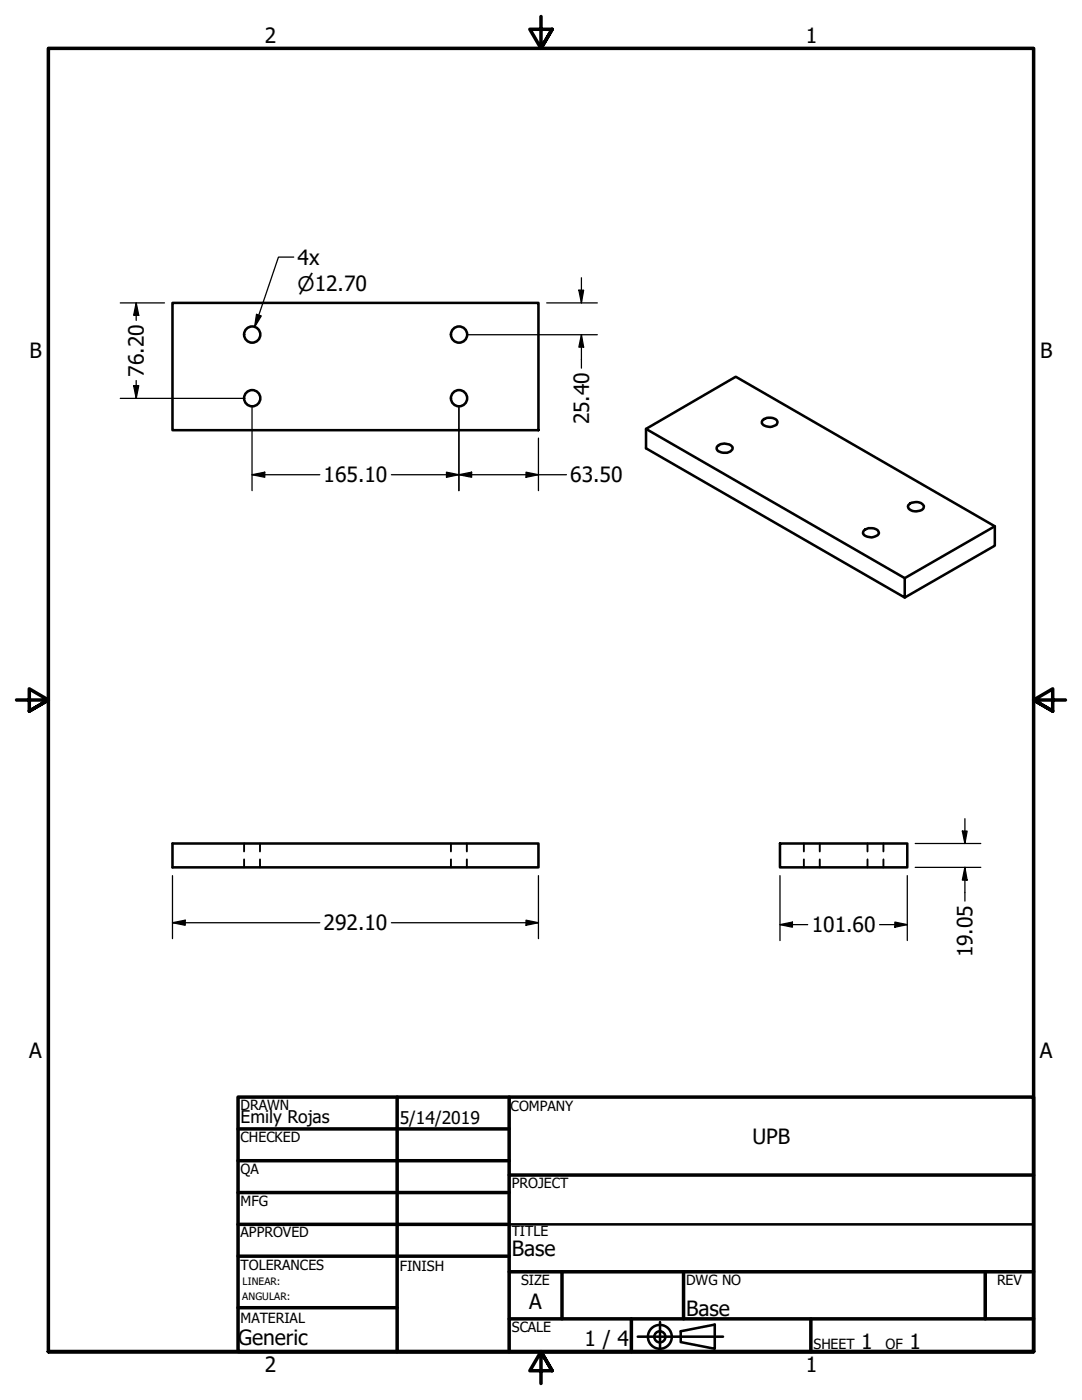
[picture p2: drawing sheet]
<svg xmlns="http://www.w3.org/2000/svg" width="216mm" height="279mm" viewBox="0 0 216 279" stroke-linecap="round" stroke-linejoin="round" font-family="sans-serif">
<!-- layer: Hidden (ANSI) -->
<g fill="none" stroke="#000" stroke-width=".38">
<path d="M48.7 168.3v1.6M48.7 171.5v1.6M51.9 168.3v1.6M51.9 171.5v1.6M90 168.3v1.6M90 171.5v1.6M93.2 168.3v1.6M93.2 171.5v1.6M160.4 168.3v1.6M160.4 171.5v1.6M163.6 168.3v1.6M163.6 171.5v1.6"/>
<path d="M173.1 168.3v1.6M173.1 171.5v1.6M176.3 168.3v1.6M176.3 171.5v1.6"/>
</g>
<!-- layer: Visible (ANSI) -->
<g fill="none" stroke="#000" stroke-width=".51">
<path d="M34.4 60.5h73v25.4h-73zM128.9 85.6l51.6 29.8M143.1 89.2a2.09 2.09 0 0 1 3.1 .1 1.37 1.37 0 0 1-1.9 1.1l-.3-.1a.87 .87 0 0 1-.9-1.1zM152.2 83.8a2.04 2.04 0 0 1 2.9 .3 1.38 1.38 0 0 1-1.8 1.1l-.7-.2a.66 .66 0 0 1-.6-.5 .66 .66 0 0 1 .2-.7zM172.4 105.9a2.04 2.04 0 0 1 2.9 .3 .97 .97 0 0 1-1.1 1l-.3 .1-1.1-.3a.66 .66 0 0 1-.6-.5 .66 .66 0 0 1 .2-.6zM181.2 100.8a2.09 2.09 0 0 1 3.1 .2 .97 .97 0 0 1-1 1 1.6 1.6 0 0 1-2.1-.9zM198.5 105l-18 10.4v3.9l-51.6-29.8v-3.9l17.9-10.4 51.7 29.8v3.9l-18 10.4M34.4 168.3h73v4.8h-73zM155.6 168.3h25.4v4.8h-25.4z"/>
<circle cx="50.3" cy="79.5" r="1.62"/>
<circle cx="50.3" cy="66.8" r="1.62"/>
<circle cx="91.6" cy="79.5" r="1.62"/>
<circle cx="91.6" cy="66.8" r="1.62"/>
</g>
<!-- layer: Border (ANSI) -->
<g fill="none" stroke="#000" stroke-width=".7">
<path d="M107.9 3.3v6.4l-2.2-3.9h4.5l-2.3 3.9 2.3-3.9M3.3 139.7h6.4l-3.9-2.2v4.4l3.9-2.2-3.9 2.2M212.6 139.7h-6.4l3.9-2.2v4.4l-3.9-2.2 3.9 2.2M47.5 218.9h158.7v50.8h-158.7zM79.2 218.9v50.8M101.6 218.9v50.8M47.5 225.3h54.1M47.5 231.6h54.1M47.5 238h54.1M101.6 234.5h104.6M47.5 244.3h54.1M47.5 250.7h54.1"/>
<path d="M101.6 253.8h104.6M112.1 253.8v9.4M136.4 253.8v9.4M196.6 253.8v9.4M9.7 269.7v-260h196.5v260h-196.5h196.5M47.5 261h31.7M101.6 263.2h104.6M110.2 273.6l-2.3-3.9 2.3 3.9h-4.5l2.2-3.9v6.4M126 263.2v6.5M161.8 263.2v6.5"/>
</g>
<!-- layer: Title (ANSI) -->
<g fill="none" stroke="#000" stroke-width=".51">
<path d="M101.6 244.3h104.6M127.3 266.8h17M131.7 263.8v5.6M135.8 265.7l6.8-1.3v4.8l-6.8-1.4z"/>
<circle cx="131.7" cy="266.8" r="2.38"/>
<circle cx="131.7" cy="266.8" r="1.11"/>
</g>
<!-- layer: Dimension (ANSI) -->
<g fill="none" stroke="#000" stroke-width=".25">
<path d="M58.6 51.3h-3l-4.8 14M115.5 57.9h1l-.5 2.6zM116 55.4v5.1M24 60.5h8.8M24 79.5h24.7M26.7 77h1l-.5 2.5zM27.2 60.5l.5 2.4h-1zM27.2 60.5v3.4M27.2 75.9v3.6M51.2 62.7l.9 .4-1.3 2.2zM93.2 66.8h26M109.1 60.5h10.1"/>
<path d="M116 66.8l.5 2.5h-1zM116 66.8v6.7M50.3 94.7l2.5-.5v1zM50.3 94.7h13.5M50.3 81.1v16.8M78.1 94.7h34.9M89.1 94.2l2.5 .5-2.5 .5zM91.6 94.7l2.5-.5v1zM91.6 81.1v16.8M105 94.2l2.4 .5-2.4 .5zM107.4 87.4v10.5M34.4 174.8v12.5"/>
<path d="M107.4 174.8v12.5M155.6 174.8v12.9M181 174.8v12.9M182.6 168.3h13.1M182.6 173.1h13.1M192 165.9h1l-.5 2.4zM192.5 173.1l.5 2.5h-1zM192.5 163.4v4.9M192.5 173.1v6.7M34.4 184.1l2.6-.5v1.1zM34.4 184.1h29.4M78.1 184.1h29.3"/>
<path d="M105 183.6l2.4 .5-2.4 .6zM155.6 184.5l2.5-.5v1zM155.6 184.5h5.6M175.5 184.5h5.5M178.6 184l2.4 .5-2.4 .5z"/>
</g>
<g fill="#000">
<path d="M115.5 57.9h1l-.5 2.6z" fill-rule="evenodd"/>
<path d="M26.7 77h1l-.5 2.5z" fill-rule="evenodd"/>
<path d="M27.2 60.5l.5 2.4h-1z" fill-rule="evenodd"/>
<path d="M51.2 62.7l.9 .4-1.3 2.2z" fill-rule="evenodd"/>
<path d="M116 66.8l.5 2.5h-1z" fill-rule="evenodd"/>
<path d="M50.3 94.7l2.5-.5v1z" fill-rule="evenodd"/>
<path d="M89.1 94.2l2.5 .5-2.5 .5z" fill-rule="evenodd"/>
<path d="M91.6 94.7l2.5-.5v1z" fill-rule="evenodd"/>
<path d="M105 94.2l2.4 .5-2.4 .5z" fill-rule="evenodd"/>
<path d="M192 165.9h1l-.5 2.4z" fill-rule="evenodd"/>
<path d="M192.5 173.1l.5 2.5h-1z" fill-rule="evenodd"/>
<path d="M34.4 184.1l2.6-.5v1.1z" fill-rule="evenodd"/>
<path d="M105 183.6l2.4 .5-2.4 .6z" fill-rule="evenodd"/>
<path d="M155.6 184.5l2.5-.5v1z" fill-rule="evenodd"/>
<path d="M178.6 184l2.4 .5-2.4 .5z" fill-rule="evenodd"/>
</g>
<g font-size="4.2">
<text x="52.8" y="8.6">2</text>
<text x="160.8" y="8.6">1</text>
<text x="59.4" y="52.8">4x</text>
<text x="5.9" y="71.4">B</text>
<text x="207.6" y="71.4">B</text>
<text x="28.7" y="75.2" transform="rotate(-90 28.7 75.2)">76.20</text>
<text x="117.5" y="84.7" transform="rotate(-90 117.5 84.7)">25.40</text>
<text x="64.6" y="96.3">165.10</text>
<text x="113.8" y="96.3">63.50</text>
<text x="64.6" y="185.7">292.10</text>
<text x="162" y="186.1">101.60</text>
<text x="194.1" y="191.1" transform="rotate(-90 194.1 191.1)">19.05</text>
<text x="5.8" y="211.1">A</text>
<text x="207.5" y="211.1">A</text>
<text x="150.2" y="228.2">UPB</text>
<text x="102.1" y="250.6">Base</text>
<text x="105.6" y="261.3">A</text>
<text x="136.9" y="262.6">Base</text>
<text x="47.5" y="268.4">Generic</text>
<text x="116.6" y="268.6">1 / 4</text>
<text x="171.8" y="269.2">1</text>
<text x="181.5" y="269.2">1</text>
<text x="52.8" y="273.8">2</text>
<text x="160.8" y="273.8">1</text>
</g>
<text font-size="4" x="59.4" y="58">⌀12.70</text>
<g font-size="3.5">
<text x="48" y="224.1">Emily Rojas</text>
<text x="79.8" y="224.2">5/14/2019</text>
</g>
<g font-size="2.8">
<text x="48" y="221.5">DRAWN</text>
<text x="101.9" y="221.7">COMPANY</text>
<text x="48" y="227.9">CHECKED</text>
<text x="48" y="234.3">QA</text>
<text x="102.1" y="237.1">PROJECT</text>
<text x="48" y="240.6">MFG</text>
<text x="48" y="247">APPROVED</text>
<text x="102.1" y="246.7">TITLE</text>
<text x="48" y="253.4">TOLERANCES</text>
<text x="79.8" y="253.6">FINISH</text>
<text x="104" y="256.4">SIZE</text>
<text x="136.9" y="256.4">DWG NO</text>
<text x="198.9" y="256.3">REV</text>
<text x="48" y="264.1">MATERIAL</text>
<text x="102.1" y="265.8">SCALE</text>
<text x="162.3" y="269.2">SHEET</text>
<text x="176.7" y="269.2">OF</text>
</g>
<g font-size="2">
<text x="48.4" y="256.5">LINEAR:</text>
<text x="48.3" y="259.5">ANGULAR:</text>
</g>
</svg>
